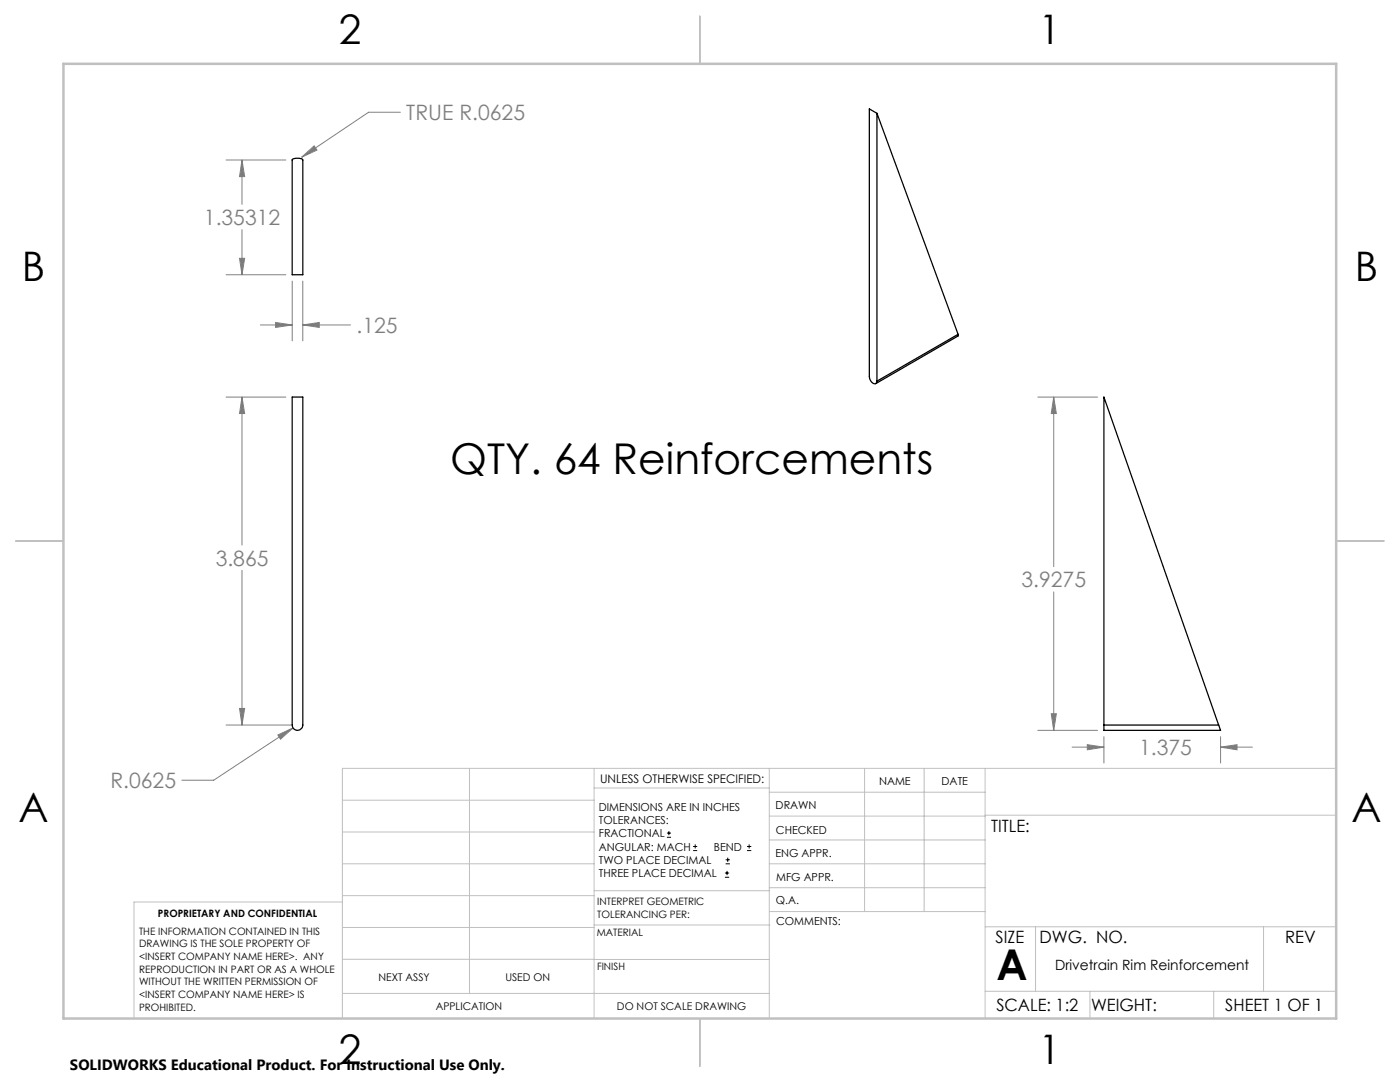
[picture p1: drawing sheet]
<svg xmlns="http://www.w3.org/2000/svg" width="279mm" height="216mm" viewBox="0 0 279 216" stroke-linecap="round" stroke-linejoin="round" font-family="sans-serif">
<g fill="none" stroke="#000" stroke-width=".2">
<path d="M133.1 167.1h.8M133.1 166.2h.8M133.5 165.8v.9M138.3 169.7h.8M138.3 168.9h.8M138.7 168.5v.8M144.7 175h.8M144.7 174.2h.8M144.8 172.4h.9M144.8 171.6h.9M145.1 173.8v.8M145.2 171.1v.9"/>
<path d="M149.1 169.7h.8M149.1 168.9h.8M149.5 168.5v.8"/>
</g>
<g fill="none" stroke="#808080" stroke-width=".2">
<path d="M45.1 31.9h11.9M48.3 31.9l.5 3.3h-1zM48.3 31.9v8.9M60.2 31.4l2.5-2.3 .6 .9zM79.9 22.4h-6.3l-13.4 9M45.1 54.8h11.9M47.8 51.5h1l-.5 3.3zM48.3 45.8v9M58.3 56.1v11.9M60.4 56.1v11.9M45.1 79.2h11.9M48.3 79.2l.5 3.3h-1z"/>
<path d="M48.3 79.2v29.6M52 64.8h6.3M55 64.3l3.3 .5-3.3 .5zM60.4 64.8l3.3-.5v1zM60.4 64.8h9.6M207.1 79.2h11.9M210.3 79.2v33.9M210.3 79.2l.5 3.3h-1zM48.3 113.8v30.9M210.3 118.1v27.6M45.1 144.7h13M47.8 141.4h1l-.5 3.3z"/>
<path d="M55.5 146.6l3-1.4-2.5 2.3zM58.5 145.2l-15.8 10.5h-6.4M207.1 145.7h11.9M209.8 142.4h1l-.5 3.3zM214 149.1h6.3M217 148.6l3.3 .5-3.3 .5zM220.3 147v5.3M243.6 149.1l3.3-.5v1zM243.6 147v5.3M243.6 149.1h6.3"/>
</g>
<g fill="none" stroke="#c0c0c0" stroke-width=".2">
<path d="M68.3 159.7h50.3M93.7 153.3v44.9M118.6 153.3v49.9M118.6 157.2h34.9M153.5 153.3v49.9M153.5 158.1h43.1M172.5 153.3v28.6M184.4 153.3v28.6M196.6 153.3v49.9M266.7 153.3h-198.4v49.9M68.3 178.7h50.3M68.3 172.4h50.3"/>
<path d="M68.3 166h50.3M68.3 180h-41.6v23.2M118.6 177.7h35M153.5 167.6h43.1M153.5 162.8h43.1M153.5 172.4h43.1M153.5 177.1h43.1M196.6 162.7h70.1M68.3 198.2h85.2M68.3 191.4l85.2 .1M68.3 185.1h50.3M118.6 184.6h35"/>
<path d="M153.6 181.9h43M196.6 197.8h70.1M196.6 184.9h70.1M206.7 184.9v12.9M217.5 197.8v5.4M242.2 197.8v5.4M252.2 184.9v12.9"/>
</g>
<path d="M139.7 3.2v9.5M3.1 107.9h9.6M266.7 107.9h9.5M139.7 203.2v9.6" fill="none" stroke="#c0c0c0" stroke-width=".25"/>
<path d="M12.7 12.7h254v190.5h-254z" fill="none" stroke="#c0c0c0" stroke-width=".5"/>
<path d="M48.3 79.2l.5 3.3h-1zM47.8 141.4h1l-.5 3.3zM55.5 146.6l.5 .9 2.5-2.3zM60.4 64.8l3.3-.5v1zM55 64.3l3.3 .5-3.3 .5zM48.3 31.9l.5 3.3h-1zM47.8 51.5h1l-.5 3.3zM60.2 31.4l3.1-1.4-.6-.9zM217 148.6l3.3 .5-3.3 .5zM243.6 149.1l3.3-.5v1zM210.3 79.2l.5 3.3h-1zM209.8 142.4h1l-.5 3.3z" fill="#808080"/>
<path d="M58.4 31.8l1.3-.2 .6 .1 .1 .2v22.9h-2.1zM175 22.6l-1.5-.9v53.5a1.33 1.33 0 0 0 1.2 1.4l.3-.5M175 22.6v53.5M175 22.6l16.2 44.1M58.3 79.2h2.1v65.5a1.06 1.06 0 0 1-1 1 1.06 1.06 0 0 1-1.1-1zM191.2 66.7v.4l-16.4 9.5M191.2 66.7l-16.2 9.4M220.3 144.7v1h23.3l-.4-1M220.3 144.7h22.9M220.3 144.7v-65.5l22.9 65.5" fill="none" stroke="#000" stroke-width=".25"/>
<g font-size="8.5">
<text x="89.8" y="94.7">QTY. 64 Reinforcements</text>
<text x="198.9" y="195.5">A</text>
</g>
<g font-size="8.1">
<text x="67.6" y="8.9">2</text>
<text x="207.3" y="8.9">1</text>
<text x="4.4" y="56.1">B</text>
<text x="270.4" y="56.1">B</text>
<text x="3.7" y="164.1">A</text>
<text x="269.7" y="164.1">A</text>
<text x="67.6" y="212.4">2</text>
<text x="207.3" y="212.4">1</text>
</g>
<g font-size="4.2" fill="#808080">
<text x="81.1" y="24">TRUE R.0625</text>
<text x="40.7" y="44.9">1.35312</text>
<text x="71.1" y="66.4">.125</text>
<text x="43" y="112.9">3.865</text>
<text x="203.9" y="117.2">3.9275</text>
<text x="227.3" y="150.7">1.375</text>
<text x="22" y="157.2">R.0625</text>
</g>
<g font-size="3.4">
<text x="197.8" y="166">TITLE:</text>
<text x="198.7" y="188.1">SIZE</text>
<text x="207.5" y="188.1">DWG. NO.</text>
<text x="256.5" y="188.2">REV</text>
<text x="198.8" y="201.7">SCALE: 1:2</text>
<text x="217.7" y="201.8">WEIGHT:</text>
<text x="244.5" y="201.7">SHEET 1 OF 1</text>
</g>
<text font-size="3" x="14" y="213.5">SOLIDWORKS Educational Product. For Instructional Use Only.</text>
<text font-size="2.8" x="210.6" y="193.5">Drivetrain Rim Reinforcement</text>
<text font-size="2.4" x="119.8" y="156.2">UNLESS OTHERWISE SPECIFIED:</text>
<g font-size="2.2">
<text x="119.5" y="161.8">DIMENSIONS ARE IN INCHES</text>
<text x="154.8" y="161.4">DRAWN</text>
<text x="175.4" y="156.6">NAME</text>
<text x="187.9" y="156.7">DATE</text>
<text x="119.5" y="164.4">TOLERANCES:</text>
<text x="119.5" y="167.1">FRACTIONAL</text>
<text x="154.9" y="166.3">CHECKED</text>
<text x="119.5" y="169.7">ANGULAR: MACH</text>
<text x="119.5" y="172.4">TWO PLACE DECIMAL</text>
<text x="142.5" y="169.7">BEND</text>
<text x="154.8" y="171">ENG APPR.</text>
<text x="119.5" y="175">THREE PLACE DECIMAL</text>
<text x="154.9" y="175.7">MFG APPR.</text>
<text x="154.9" y="180.4">Q.A.</text>
<text x="154.9" y="184.6">COMMENTS:</text>
</g>
<g font-size="2.1">
<text x="75.5" y="195.7">NEXT ASSY</text>
<text x="100.9" y="195.7">USED ON</text>
<text x="86.9" y="201.5">APPLICATION</text>
<text x="123.1" y="201.6">DO NOT SCALE DRAWING</text>
</g>
<g font-size="2">
<text x="31.5" y="182.9">PROPRIETARY AND CONFIDENTIAL</text>
<text x="119.2" y="180.6">INTERPRET GEOMETRIC</text>
<text x="119.2" y="183.1">TOLERANCING PER:</text>
<text x="27.8" y="186.5">THE INFORMATION CONTAINED IN THIS</text>
<text x="27.8" y="189">DRAWING IS THE SOLE PROPERTY OF</text>
<text x="27.8" y="191.6">&lt;INSERT COMPANY NAME HERE&gt;. ANY</text>
<text x="119.1" y="186.7">MATERIAL</text>
<text x="27.8" y="194.1">REPRODUCTION IN PART OR AS A WHOLE</text>
<text x="27.8" y="196.6">WITHOUT THE WRITTEN PERMISSION OF</text>
<text x="119.1" y="193.5">FINISH</text>
<text x="27.8" y="199.1">&lt;INSERT COMPANY NAME HERE&gt; IS</text>
<text x="27.8" y="201.7">PROHIBITED.</text>
</g>
</svg>
